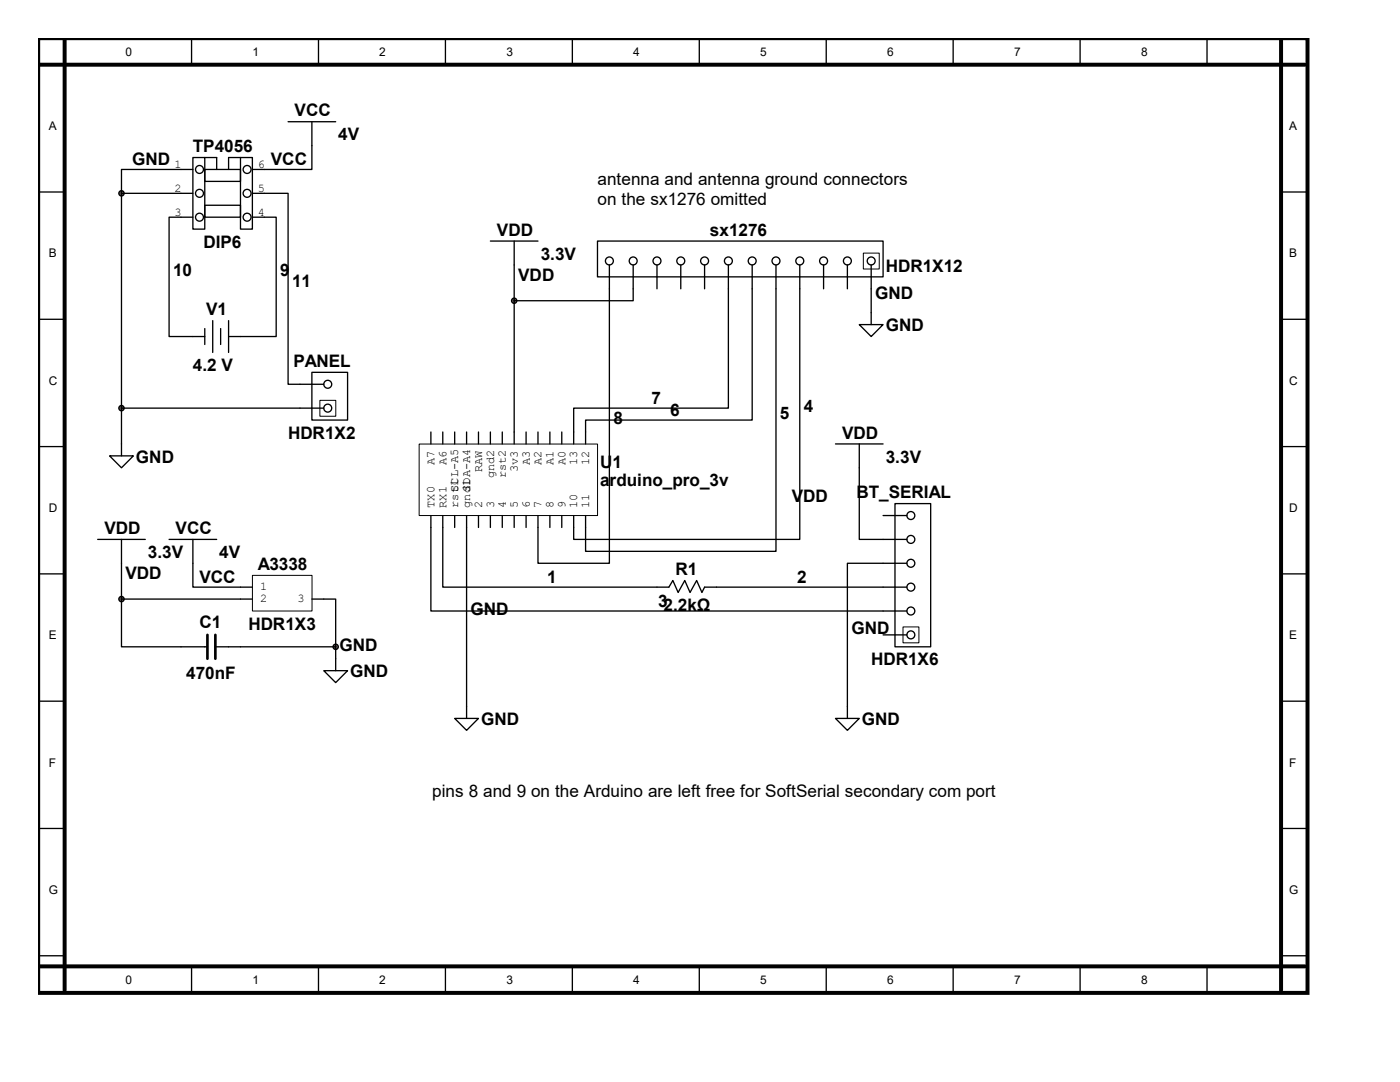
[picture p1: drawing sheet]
<svg xmlns="http://www.w3.org/2000/svg" width="279mm" height="216mm" viewBox="0 0 279 216" stroke-linecap="round" stroke-linejoin="round" font-family="sans-serif">
<path d="M7.6 7.6h253.3v190.5h-253.3zM7.6 12.9h252.8M12.9 7.6v190M255.7 7.6v190M7.6 192.8h252.8" fill="none" stroke="#000" stroke-width=".79"/>
<g fill="none" stroke="#000" stroke-width=".26">
<path d="M38.2 7.6v5.3M63.6 7.6v5.3M88.9 7.6v5.3M114.2 7.6v5.3M139.6 7.6v5.3M164.9 7.6v5.3M190.2 7.6v5.3M215.6 7.6v5.3M240.9 7.6v5.3M7.6 38.3h5.3M255.7 38.3h5.2M7.6 63.7h5.3"/>
<path d="M255.7 63.7h5.2M7.6 89.1h5.3M86 86.2v2.4M88.4 86.2v2.4M90.7 86.2v2.4M93.1 86.2v2.4M95.5 86.2v2.4M97.9 86.2v2.4M100.2 86.2v2.4M102.6 86.2v2.4M105 86.2v2.4M107.4 86.2v2.4"/>
<path d="M109.7 86.2v2.4M112.1 86.2v2.4M114.5 86.2v2.4M116.9 86.2v2.4M255.7 89.1h5.2M7.6 114.5h5.3M19.5 107.6h9.5M24.2 107.6v4.8M33.7 107.6h9.5M38.5 107.6v9.6h11.9M48 119.5h2.4M62.2 119.5h2.4"/>
<path d="M86 102.9v2.4M88.4 102.9v2.4M90.7 102.9v2.4M93.1 102.9v2.4M95.5 102.9v2.4M97.9 102.9v2.4M100.2 102.9v2.4M102.6 102.9v2.4M105 102.9v2.4M107.4 102.9v2.4M109.7 102.9v2.4M112.1 102.9v2.4"/>
<path d="M114.5 102.9v2.4M116.9 102.9v2.4M131.1 117.2h2.4l.8-1.4 1 2.4 1.4-2.4 1 2.4 1.3-2.4 1.1 2.4 .5-1h2.4M255.7 114.5h5.2M7.6 139.9h5.3M36.1 129.1h5.3M43 129.1h5M64.6 133.8h4.8l-2.4 2.4zM67 131.4v2.4M255.7 139.9h5.2M7.6 165.3h5.3M255.7 165.3h5.2"/>
<path d="M7.6 190.7h5.3M38.2 192.8v5.3M63.6 192.8v5.3M88.9 192.8v5.3M114.2 192.8v5.3M139.6 192.8v5.3M164.9 192.8v5.3M190.2 192.8v5.3M215.6 192.8v5.3M240.9 192.8v5.3M255.7 190.7h5.2"/>
</g>
<path d="M83.7 88.6h35.6v14.3h-35.6zM50.4 114.8h11.9v7.1h-11.9z" fill="none" stroke="#000" stroke-width=".2"/>
<path d="M41.4 126.7v4.7M43 126.7v4.7" fill="none" stroke="#000" stroke-width=".53"/>
<circle cx="67" cy="129.1" r=".53" fill="#f00" stroke="#000" stroke-width=".26"/>
<path d="M64.6 119.5h2.4v9.6M48 129.1h19M67 129.1v2.3" fill="none" stroke="#000" stroke-width=".26"/>
<circle cx="24.2" cy="119.5" r=".53" fill="#f00" stroke="#000" stroke-width=".26"/>
<g fill="none" stroke="#000" stroke-width=".26">
<path d="M97.9 48.1h9.5M102.6 48.1v4.8M119.2 48.1h57v7.1h-57zM121.6 52.9v4.7M126.4 52.9v4.7M131.1 52.9v4.7M135.9 52.9v4.7M140.6 52.9v4.7M145.4 52.9v28.5h-30.9v4.8M150.1 52.9v30.9h-33.2v2.4M154.9 52.9v57.1h-38v-4.7M159.6 52.9v54.7h-45.1v-2.3"/>
<path d="M164.4 52.9v4.7M169.1 52.9v4.7M173.9 52.9v11.9M171.5 64.8h4.7l-2.3 2.4zM166.7 88.6h9.5M171.5 88.6v19h9.5M24.2 119.5v9.6h11.9M24.2 112.4v7.1M24.2 119.5h23.8M86 105.3v16.6h95M88.4 105.3v11.9h42.7M93.1 105.3v38.1"/>
<path d="M143 117.2h38M176.2 102.9h4.8M178.6 100.5h7.1v28.6h-7.1zM181 112.4h-11.9v31M176.2 126.7h4.8M90.7 143.4h4.8l-2.4 2.3zM166.7 143.4h4.8l-2.4 2.3z"/>
<circle cx="121.6" cy="52.1" r=".79"/>
<circle cx="126.4" cy="52.1" r=".79"/>
<circle cx="131.1" cy="52.1" r=".79"/>
<circle cx="135.9" cy="52.1" r=".79"/>
<circle cx="140.6" cy="52.1" r=".79"/>
<circle cx="145.4" cy="52.1" r=".79"/>
<circle cx="150.1" cy="52.1" r=".79"/>
<circle cx="154.9" cy="52.1" r=".79"/>
<circle cx="159.6" cy="52.1" r=".79"/>
<circle cx="164.4" cy="52.1" r=".79"/>
<circle cx="169.1" cy="52.1" r=".79"/>
<circle cx="173.9" cy="52.1" r=".79"/>
<circle cx="181.8" cy="117.2" r=".79"/>
<circle cx="181.8" cy="112.4" r=".79"/>
<circle cx="181.8" cy="102.9" r=".79"/>
<circle cx="181.8" cy="107.6" r=".79"/>
<circle cx="181.8" cy="121.9" r=".79"/>
<circle cx="181.8" cy="126.7" r=".79"/>
</g>
<path d="M172.3 50.5h3.2v3.2h-3.2zM180.2 125.1h3.2v3.2h-3.2z" fill="none" stroke="#000" stroke-width=".2"/>
<circle cx="102.6" cy="60" r=".53" fill="#f00" stroke="#000" stroke-width=".26"/>
<g fill="none" stroke="#000" stroke-width=".26">
<path d="M36.1 38.6h2.4M36.1 33.8h2.4M38.5 31.4h2.4v14.3h-2.4zM40.9 33.8h7.1v2.4h-7.1zM40.9 31.4h2.3v2.4M48 31.4h2.4v14.3h-2.4zM48 31.4h-2.4v2.4M50.4 38.6h2.3M57.5 24.3h9.5M62.2 24.3v9.5h-11.8M36.1 43.3h2.4M40.9 41h7.1v2.3h-7.1z"/>
<path d="M50.4 43.3h2.3M102.6 52.9v33.3M121.6 57.6v54.8h-14.2v-7.1M126.4 57.6v2.4h-23.8M21.9 91h4.7l-2.4 2.3zM24.2 88.6v2.4"/>
<circle cx="39.8" cy="38.6" r=".79"/>
<circle cx="39.8" cy="33.8" r=".79"/>
<circle cx="49.3" cy="38.6" r=".79"/>
<circle cx="49.3" cy="33.8" r=".79"/>
<circle cx="39.8" cy="43.3" r=".79"/>
<circle cx="49.3" cy="43.3" r=".79"/>
</g>
<circle cx="24.2" cy="38.6" r=".53" fill="#f00" stroke="#000" stroke-width=".26"/>
<g fill="none" stroke="#000" stroke-width=".26">
<path d="M36.1 33.8h-11.9v4.8h11.9M52.7 38.6h4.8v38.1h7.1M36.1 43.3h-2.4v23.9h7.2M52.7 43.3h2.4v23.9h-9.5M40.9 65.6v3.1M42.5 64v6.3M44 65.6v3.1M45.6 64v6.3M62.2 74.3h7.2v9.5h-7.2zM59.9 81.4h4.7"/>
<circle cx="65.4" cy="76.7" r=".79"/>
<circle cx="65.4" cy="81.4" r=".79"/>
</g>
<path d="M63.8 79.9h3.2v3.2h-3.2z" fill="none" stroke="#000" stroke-width=".2"/>
<circle cx="24.2" cy="81.4" r=".53" fill="#f00" stroke="#000" stroke-width=".26"/>
<path d="M24.2 38.6v50M24.2 81.4h35.7" fill="none" stroke="#000" stroke-width=".26"/>
<g font-size="3.4">
<text x="58.8" y="23.2">VCC</text>
<text x="67.5" y="28">4V</text>
<text x="26.4" y="33">GND</text>
<text x="38.5" y="30.4">TP4056</text>
<text x="54.1" y="33">VCC</text>
<text x="119.2" y="36.9">antenna and antenna ground connectors</text>
<text x="119.2" y="40.9">on the sx1276 omitted</text>
<text x="99.2" y="47">VDD</text>
<text x="141.7" y="47">sx1276</text>
<text x="40.6" y="49.4">DIP6</text>
<text x="107.9" y="51.8">3.3V</text>
<text x="34.5" y="55">10</text>
<text x="55.9" y="55">9</text>
<text x="58.3" y="57.4">11</text>
<text x="103.4" y="56">VDD</text>
<text x="174.7" y="59.7">GND</text>
<text x="176.8" y="54.2">HDR1X12</text>
<text x="41.1" y="62.9">V1</text>
<text x="176.8" y="66.1">GND</text>
<text x="38.5" y="74">4.2 V</text>
<text x="58.5" y="73.2">PANEL</text>
<text x="130" y="80.6">7</text>
<text x="133.8" y="83">6</text>
<text x="155.7" y="83.6">5</text>
<text x="160.4" y="82.3">4</text>
<text x="57.5" y="87.5">HDR1X2</text>
<text x="122.4" y="84.6">8</text>
<text x="168.1" y="87.5">VDD</text>
<text x="27.1" y="92.3">GND</text>
<text x="119.8" y="93.3">U1</text>
<text x="176.8" y="92.3">3.3V</text>
<text x="119.8" y="97.1">arduino_pro_3v</text>
<text x="158" y="100.2">VDD</text>
<text x="170.9" y="99.4">BT_SERIAL</text>
<text x="20.8" y="106.6">VDD</text>
<text x="35.1" y="106.6">VCC</text>
<text x="29.5" y="111.3">3.3V</text>
<text x="43.8" y="111.3">4V</text>
<text x="51.4" y="113.7">A3338</text>
<text x="25" y="115.6">VDD</text>
<text x="39.8" y="116.4">VCC</text>
<text x="109.2" y="116.4">1</text>
<text x="134.8" y="114.8">R1</text>
<text x="159.1" y="116.4">2</text>
<text x="39.8" y="125.3">C1</text>
<text x="49.6" y="125.6">HDR1X3</text>
<text x="93.9" y="122.7">GND</text>
<text x="131.4" y="121.1">32.2kΩ</text>
<text x="67.8" y="129.9">GND</text>
<text x="169.9" y="126.4">GND</text>
<text x="37.2" y="135.4">470nF</text>
<text x="69.9" y="135.2">GND</text>
<text x="173.9" y="132.8">HDR1X6</text>
<text x="96" y="144.7">GND</text>
<text x="172" y="144.7">GND</text>
<text x="86.3" y="159.1">pins 8 and 9 on the Arduino are left free for SoftSerial secondary com port</text>
</g>
<g font-size="2.4">
<text x="25" y="11.1">0</text>
<text x="50.4" y="11.1">1</text>
<text x="75.7" y="11.1">2</text>
<text x="101.1" y="11.1">3</text>
<text x="126.4" y="11.1">4</text>
<text x="151.7" y="11.1">5</text>
<text x="177" y="11.1">6</text>
<text x="202.4" y="11.1">7</text>
<text x="227.7" y="11.1">8</text>
<text x="9.7" y="26">A</text>
<text x="257.3" y="26">A</text>
<text x="34.8" y="33.6">1</text>
<text x="51.4" y="33.6">6</text>
<text x="34.8" y="38.4">2</text>
<text x="51.4" y="38.4">5</text>
<text x="34.8" y="43.1">3</text>
<text x="51.4" y="43.1">4</text>
<text x="9.7" y="51.4">B</text>
<text x="257.3" y="51.4">B</text>
<text x="9.7" y="76.7">C</text>
<text x="257.3" y="76.7">C</text>
<text x="86.7" y="92.8" transform="rotate(-90 86.7 92.8)">A7</text>
<text x="89.1" y="92.8" transform="rotate(-90 89.1 92.8)">A6</text>
<text x="96.2" y="94.1" transform="rotate(-90 96.2 94.1)">RAW</text>
<text x="98.6" y="95.5" transform="rotate(-90 98.6 95.5)">gnd2</text>
<text x="101" y="95.5" transform="rotate(-90 101 95.5)">rst2</text>
<text x="103.3" y="94.1" transform="rotate(-90 103.3 94.1)">3v3</text>
<text x="105.7" y="92.8" transform="rotate(-90 105.7 92.8)">A3</text>
<text x="108.1" y="92.8" transform="rotate(-90 108.1 92.8)">A2</text>
<text x="110.5" y="92.8" transform="rotate(-90 110.5 92.8)">A1</text>
<text x="112.8" y="92.8" transform="rotate(-90 112.8 92.8)">A0</text>
<text x="115.2" y="92.8" transform="rotate(-90 115.2 92.8)">13</text>
<text x="117.6" y="92.8" transform="rotate(-90 117.6 92.8)">12</text>
<text x="86.7" y="101.3" transform="rotate(-90 86.7 101.3)">TX0</text>
<text x="89.1" y="101.3" transform="rotate(-90 89.1 101.3)">RX1</text>
<text x="91.4" y="101.3" transform="rotate(-90 91.4 101.3)">rst1</text>
<text x="91.4" y="98.1" transform="rotate(-90 91.4 98.1)">SCL-A5</text>
<text x="93.8" y="101.3" transform="rotate(-90 93.8 101.3)">gnd1</text>
<text x="93.8" y="98.1" transform="rotate(-90 93.8 98.1)">SDA-A4</text>
<text x="96.2" y="101.3" transform="rotate(-90 96.2 101.3)">2</text>
<text x="98.6" y="101.3" transform="rotate(-90 98.6 101.3)">3</text>
<text x="101" y="101.3" transform="rotate(-90 101 101.3)">4</text>
<text x="103.3" y="101.3" transform="rotate(-90 103.3 101.3)">5</text>
<text x="105.7" y="101.3" transform="rotate(-90 105.7 101.3)">6</text>
<text x="108.1" y="101.3" transform="rotate(-90 108.1 101.3)">7</text>
<text x="110.5" y="101.3" transform="rotate(-90 110.5 101.3)">8</text>
<text x="112.8" y="101.3" transform="rotate(-90 112.8 101.3)">9</text>
<text x="115.2" y="101.3" transform="rotate(-90 115.2 101.3)">10</text>
<text x="117.6" y="101.3" transform="rotate(-90 117.6 101.3)">11</text>
<text x="9.7" y="102.2">D</text>
<text x="257.3" y="102.2">D</text>
<text x="51.9" y="117.7">1</text>
<text x="51.9" y="120.1">2</text>
<text x="59.4" y="120.1">3</text>
<text x="9.7" y="127.6">E</text>
<text x="257.3" y="127.6">E</text>
<text x="9.7" y="152.9">F</text>
<text x="257.3" y="152.9">F</text>
<text x="9.7" y="178.4">G</text>
<text x="257.3" y="178.4">G</text>
<text x="25" y="196.3">0</text>
<text x="50.4" y="196.3">1</text>
<text x="75.7" y="196.3">2</text>
<text x="101.1" y="196.3">3</text>
<text x="126.4" y="196.3">4</text>
<text x="151.7" y="196.3">5</text>
<text x="177" y="196.3">6</text>
<text x="202.4" y="196.3">7</text>
<text x="227.7" y="196.3">8</text>
</g>
</svg>
